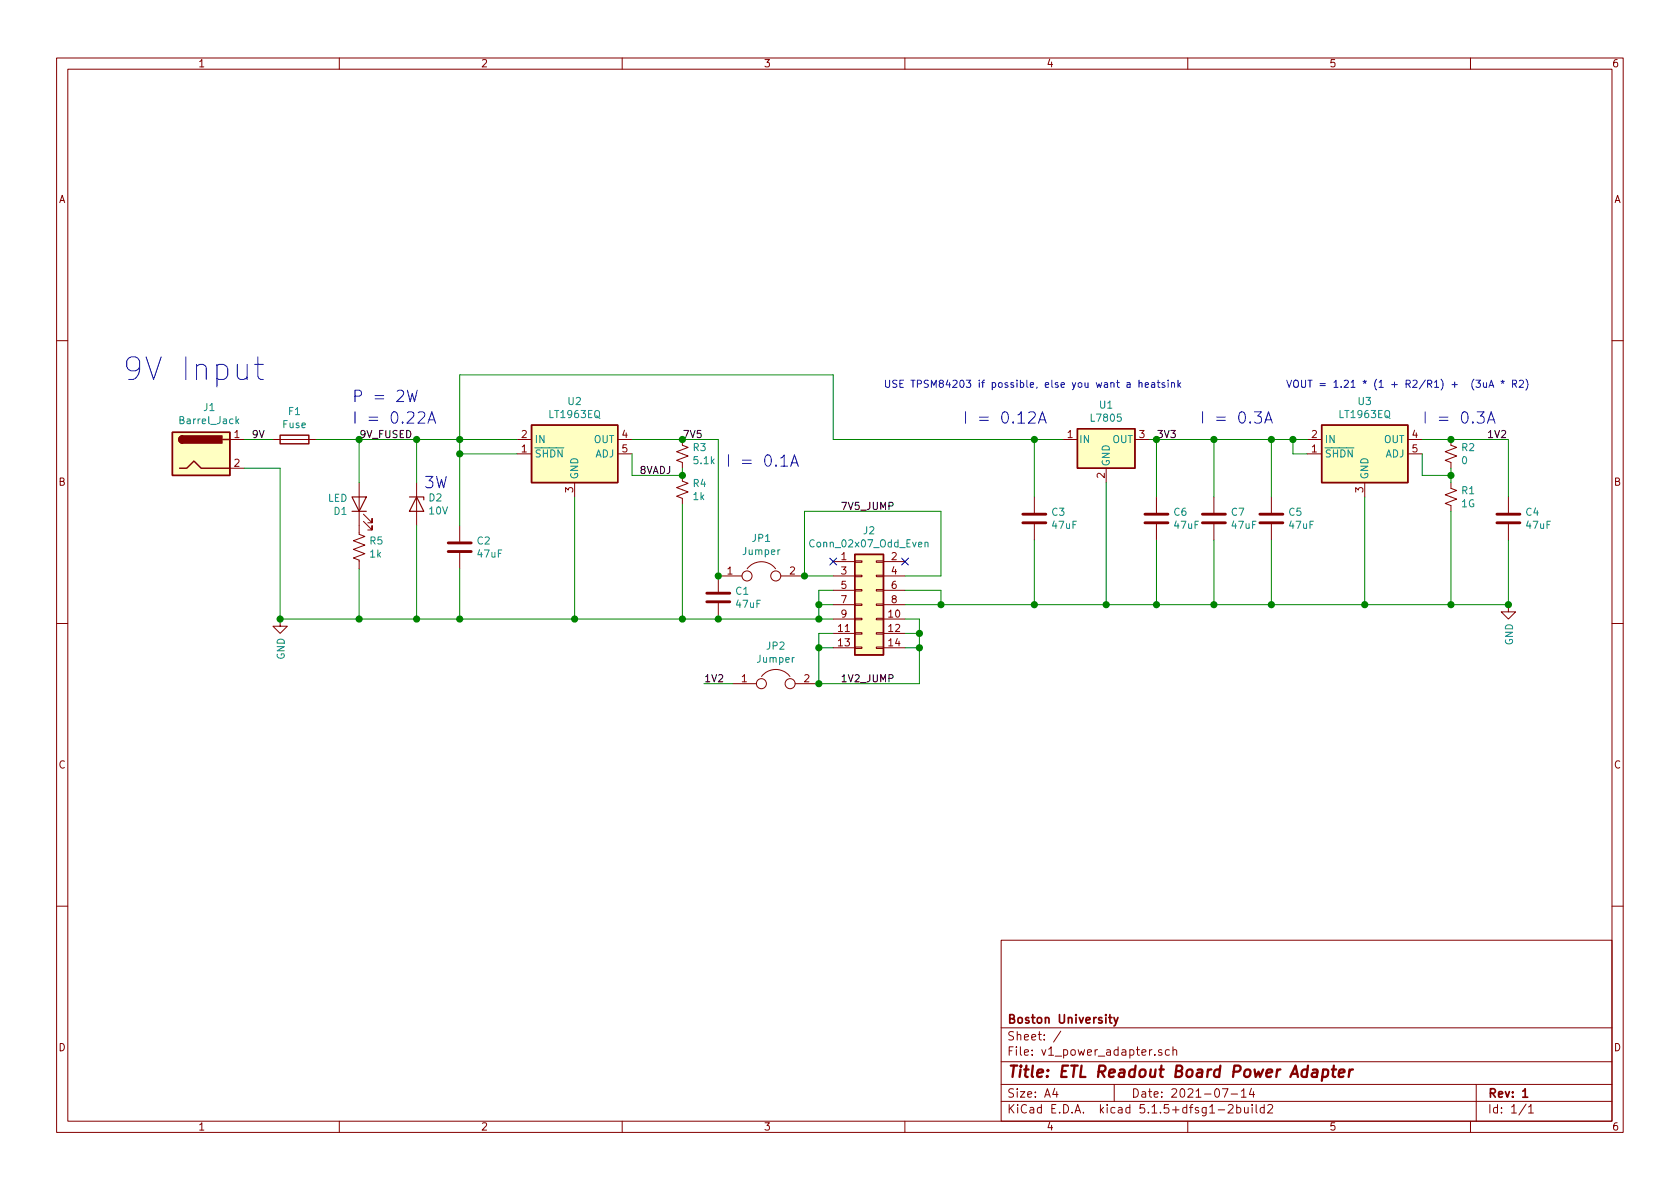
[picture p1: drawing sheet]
EESchema Schematic File Version 4
EELAYER 30 0
EELAYER END
$Descr A4 11693 8268
encoding utf-8
Sheet 1 1
Title "ETL Readout Board Power Adapter"
Date "2021-07-14"
Rev "1"
Comp "Boston University"
Comment1 ""
Comment2 ""
Comment3 ""
Comment4 ""
$EndDescr
$Comp
L Connector_Generic:Conn_02x07_Odd_Even J2
U 1 1
P 6000 4200
F 0 "J2" H 6050 4717 50  0000 C CNN
F 1 "Conn_02x07_Odd_Even" H 6050 4626 50  0000 C CNN
F 2 "Connector_PinSocket_2.54mm:PinSocket_2x07_P2.54mm_Vertical" H 6000 4200 50  0001 C CNN
F 3 "~" H 6000 4200 50  0001 C CNN
F 4 "SFH11-PBPC-D07-ST-BK" H 6000 4200 50  0001 C CNN "PN"
	1    6000 4200
	1    0    0    -1  
$EndComp
Wire Wire Line
	5600 4000 5600 3550
Wire Wire Line
	5600 3550 6550 3550
Wire Wire Line
	6550 3550 6550 4000
Wire Wire Line
	6550 4000 6300 4000
Wire Wire Line
	5800 4100 5700 4100
Wire Wire Line
	5700 4100 5700 4200
Wire Wire Line
	5700 4300 5800 4300
Wire Wire Line
	5800 4200 5700 4200
Connection ~ 5700 4200
Wire Wire Line
	5700 4200 5700 4300
Wire Wire Line
	6300 4100 6550 4100
Wire Wire Line
	6550 4100 6550 4200
Wire Wire Line
	6550 4200 6300 4200
Wire Wire Line
	6300 4300 6400 4300
Wire Wire Line
	6400 4300 6400 4400
Wire Wire Line
	6400 4400 6300 4400
Wire Wire Line
	6400 4400 6400 4500
Wire Wire Line
	6400 4500 6300 4500
Connection ~ 6400 4400
Wire Wire Line
	6400 4500 6400 4750
Wire Wire Line
	6400 4750 5700 4750
Wire Wire Line
	5700 4750 5700 4500
Wire Wire Line
	5700 4400 5800 4400
Connection ~ 6400 4500
Wire Wire Line
	5800 4500 5700 4500
Connection ~ 5700 4500
Wire Wire Line
	5700 4500 5700 4400
Text Label 4900 4750 0    50   ~ 0
1V2
Wire Wire Line
	5000 3050 5000 4000
Connection ~ 5700 4300
$Comp
L Device:LED D1
U 1 1
P 2500 3500
F 0 "D1" V 2447 3578 50  0000 L CNN
F 1 "LED" V 2538 3578 50  0000 L CNN
F 2 "LED_SMD:LED_0603_1608Metric_Pad1.05x0.95mm_HandSolder" H 2500 3500 50  0001 C CNN
F 3 "~" H 2500 3500 50  0001 C CNN
F 4 "LTST-C193KRKT-5A" H 2500 3500 50  0001 C CNN "PN"
	1    2500 3500
	0    -1   -1   0   
$EndComp
Wire Wire Line
	2500 3350 2500 3050
$Comp
L Device:R_US R5
U 1 1
P 2500 3800
F 0 "R5" H 2568 3846 50  0000 L CNN
F 1 "1k" H 2568 3755 50  0000 L CNN
F 2 "Resistor_SMD:R_0603_1608Metric_Pad1.05x0.95mm_HandSolder" V 2540 3790 50  0001 C CNN
F 3 "~" H 2500 3800 50  0001 C CNN
F 4 "RMCF0603JT1K00" H 2500 3800 50  0001 C CNN "PN"
	1    2500 3800
	1    0    0    -1  
$EndComp
Wire Wire Line
	2500 3950 2500 4300
$Comp
L power:GND #PWR01
U 1 1
P 1950 4300
F 0 "#PWR01" H 1950 4050 50  0001 C CNN
F 1 "GND" V 1955 4172 50  0000 R CNN
F 2 "" H 1950 4300 50  0001 C CNN
F 3 "" H 1950 4300 50  0001 C CNN
	1    1950 4300
	1    0    0    -1  
$EndComp
Wire Wire Line
	2200 3050 2500 3050
Wire Wire Line
	1950 4300 2500 4300
Connection ~ 6550 4200
$Comp
L Regulator_Linear:L7805 U1
U 1 1
P 7700 3050
F 0 "U1" H 7700 3292 50  0000 C CNN
F 1 "L7805" H 7700 3201 50  0000 C CNN
F 2 "Package_TO_SOT_THT:TO-220-3_Vertical" H 7725 2900 50  0001 L CIN
F 3 "http://www.st.com/content/ccc/resource/technical/document/datasheet/41/4f/b3/b0/12/d4/47/88/CD00000444.pdf/files/CD00000444.pdf/jcr:content/translations/en.CD00000444.pdf" H 7700 3000 50  0001 C CNN
F 4 "TPSM84203EAB" H 7700 3050 50  0001 C CNN "PN"
	1    7700 3050
	1    0    0    -1  
$EndComp
Text Notes 6150 2700 0    50   ~ 0
USE TPSM84203 if possible, else you want a heatsink
Wire Wire Line
	7700 3350 7700 4200
Connection ~ 7700 4200
Text Label 8050 3050 0    50   ~ 0
3V3
Wire Wire Line
	9900 3050 10100 3050
Wire Wire Line
	10500 3450 10500 3050
$Comp
L Device:D_Zener D2
U 1 1
P 2900 3500
F 0 "D2" V 2854 3579 50  0000 L CNN
F 1 "10V" V 2945 3579 50  0000 L CNN
F 2 "Diode_SMD:D_SMB_Handsoldering" H 2900 3500 50  0001 C CNN
F 3 "~" H 2900 3500 50  0001 C CNN
F 4 "3SMBJ5925B-TP" H 2900 3500 50  0001 C CNN "PN"
	1    2900 3500
	0    1    1    0   
$EndComp
Wire Wire Line
	2900 3650 2900 4300
Wire Wire Line
	2900 3050 2900 3350
NoConn ~ 6300 3900
NoConn ~ 5800 3900
Wire Wire Line
	10500 3750 10500 4200
$Comp
L Device:C C1
U 1 1
P 5000 4150
F 0 "C1" H 5115 4196 50  0000 L CNN
F 1 "47uF" H 5115 4105 50  0000 L CNN
F 2 "Capacitor_SMD:C_1210_3225Metric_Pad1.42x2.65mm_HandSolder" H 5038 4000 50  0001 C CNN
F 3 "~" H 5000 4150 50  0001 C CNN
F 4 "GRM32ER61C476ME15L" H 5000 4150 50  0001 C CNN "PN"
	1    5000 4150
	1    0    0    -1  
$EndComp
$Comp
L Device:C C4
U 1 1
P 10500 3600
F 0 "C4" H 10615 3646 50  0000 L CNN
F 1 "47uF" H 10615 3555 50  0000 L CNN
F 2 "Capacitor_SMD:C_1210_3225Metric_Pad1.42x2.65mm_HandSolder" H 10538 3450 50  0001 C CNN
F 3 "~" H 10500 3600 50  0001 C CNN
F 4 "GRM32ER61C476ME15L" H 10500 3600 50  0001 C CNN "PN"
	1    10500 3600
	1    0    0    -1  
$EndComp
Text Label 10350 3050 0    50   ~ 0
1V2
$Comp
L power:GND #PWR02
U 1 1
P 10500 4200
F 0 "#PWR02" H 10500 3950 50  0001 C CNN
F 1 "GND" V 10505 4072 50  0000 R CNN
F 2 "" H 10500 4200 50  0001 C CNN
F 3 "" H 10500 4200 50  0001 C CNN
	1    10500 4200
	1    0    0    -1  
$EndComp
Connection ~ 10500 4200
$Comp
L Connector:Barrel_Jack J1
U 1 1
P 1400 3150
F 0 "J1" H 1457 3475 50  0000 C CNN
F 1 "Barrel_Jack" H 1457 3384 50  0000 C CNN
F 2 "Connector_BarrelJack:BarrelJack_CUI_PJ-063AH_Horizontal" H 1450 3110 50  0001 C CNN
F 3 "~" H 1450 3110 50  0001 C CNN
F 4 "PJ-063AH" H 1400 3150 50  0001 C CNN "PN"
	1    1400 3150
	1    0    0    -1  
$EndComp
Wire Wire Line
	1700 3050 1900 3050
Wire Wire Line
	1700 3250 1950 3250
Wire Wire Line
	1950 3250 1950 4300
Connection ~ 1950 4300
$Comp
L Device:Fuse F1
U 1 1
P 2050 3050
F 0 "F1" V 1853 3050 50  0000 C CNN
F 1 "Fuse" V 1944 3050 50  0000 C CNN
F 2 "Fuse:Fuse_1206_3216Metric_Pad1.42x1.75mm_HandSolder" V 1980 3050 50  0001 C CNN
F 3 "~" H 2050 3050 50  0001 C CNN
F 4 "1206L035/30WR" H 2050 3050 50  0001 C CNN "PN"
	1    2050 3050
	0    1    1    0   
$EndComp
$Comp
L Device:C C5
U 1 1
P 8850 3600
F 0 "C5" H 8965 3646 50  0000 L CNN
F 1 "47uF" H 8965 3555 50  0000 L CNN
F 2 "Capacitor_SMD:C_1210_3225Metric_Pad1.42x2.65mm_HandSolder" H 8888 3450 50  0001 C CNN
F 3 "~" H 8850 3600 50  0001 C CNN
F 4 "GRM32ER61C476ME15L" H 8850 3600 50  0001 C CNN "PN"
	1    8850 3600
	1    0    0    -1  
$EndComp
Wire Wire Line
	8850 3750 8850 4200
$Comp
L Regulator_Linear:LT1963EQ U3
U 1 1
P 9500 3150
F 0 "U3" H 9500 3517 50  0000 C CNN
F 1 "LT1963EQ" H 9500 3426 50  0000 C CNN
F 2 "Package_TO_SOT_SMD:TO-263-5_TabPin3" H 9500 2700 50  0001 C CNN
F 3 "https://www.analog.com/media/en/technical-documentation/data-sheets/1963fc.pdf" H 9500 2600 50  0001 C CNN
F 4 "LT1963EQ#TRPBF" H 9500 3150 50  0001 C CNN "PN"
	1    9500 3150
	1    0    0    -1  
$EndComp
Wire Wire Line
	9000 3050 9100 3050
Connection ~ 9000 3050
Wire Wire Line
	9100 3150 9000 3150
Wire Wire Line
	9000 3150 9000 3050
Wire Wire Line
	9500 3450 9500 4200
Connection ~ 9500 4200
Wire Wire Line
	9500 4200 10100 4200
Text Notes 8950 2700 0    50   ~ 0
VOUT = 1.21 * (1 + R2/R1) +  (3uA * R2)
$Comp
L Device:R_Small_US R2
U 1 1
P 10100 3150
F 0 "R2" H 10168 3196 50  0000 L CNN
F 1 "0" H 10168 3105 50  0000 L CNN
F 2 "Resistor_SMD:R_0603_1608Metric_Pad1.05x0.95mm_HandSolder" H 10100 3150 50  0001 C CNN
F 3 "~" H 10100 3150 50  0001 C CNN
F 4 "RMCF0603ZT0R00" H 10100 3150 50  0001 C CNN "PN"
	1    10100 3150
	1    0    0    -1  
$EndComp
Connection ~ 10100 3050
Wire Wire Line
	10100 3050 10500 3050
$Comp
L Device:R_Small_US R1
U 1 1
P 10100 3450
F 0 "R1" H 10168 3496 50  0000 L CNN
F 1 "1G" H 10168 3405 50  0000 L CNN
F 2 "Resistor_SMD:R_0603_1608Metric_Pad1.05x0.95mm_HandSolder" H 10100 3450 50  0001 C CNN
F 3 "~" H 10100 3450 50  0001 C CNN
	1    10100 3450
	1    0    0    -1  
$EndComp
Wire Wire Line
	10100 3250 10100 3300
Wire Wire Line
	10100 3300 9900 3300
Wire Wire Line
	9900 3300 9900 3150
Connection ~ 10100 3300
Wire Wire Line
	10100 3300 10100 3350
Wire Wire Line
	10100 3550 10100 4200
Connection ~ 10100 4200
Wire Wire Line
	10100 4200 10500 4200
Connection ~ 2500 3050
Connection ~ 2500 4300
Connection ~ 2900 3050
Connection ~ 2900 4300
Wire Wire Line
	2500 4300 2900 4300
Wire Wire Line
	2500 3050 2900 3050
$Comp
L Regulator_Linear:LT1963EQ U2
U 1 1
P 4000 3150
F 0 "U2" H 4000 3517 50  0000 C CNN
F 1 "LT1963EQ" H 4000 3426 50  0000 C CNN
F 2 "Package_TO_SOT_SMD:TO-263-5_TabPin3" H 4000 2700 50  0001 C CNN
F 3 "https://www.analog.com/media/en/technical-documentation/data-sheets/1963fc.pdf" H 4000 2600 50  0001 C CNN
F 4 "LT1963EQ#TRPBF" H 4000 3150 50  0001 C CNN "PN"
	1    4000 3150
	1    0    0    -1  
$EndComp
$Comp
L Device:R_Small_US R3
U 1 1
P 4750 3150
F 0 "R3" H 4818 3196 50  0000 L CNN
F 1 "5.1k" H 4818 3105 50  0000 L CNN
F 2 "Resistor_SMD:R_0603_1608Metric_Pad1.05x0.95mm_HandSolder" H 4750 3150 50  0001 C CNN
F 3 "~" H 4750 3150 50  0001 C CNN
F 4 "RMCF0603FT5K10" H 4750 3150 50  0001 C CNN "PN"
	1    4750 3150
	1    0    0    -1  
$EndComp
$Comp
L Device:R_Small_US R4
U 1 1
P 4750 3400
F 0 "R4" H 4818 3446 50  0000 L CNN
F 1 "1k" H 4818 3355 50  0000 L CNN
F 2 "Resistor_SMD:R_0603_1608Metric_Pad1.05x0.95mm_HandSolder" H 4750 3400 50  0001 C CNN
F 3 "~" H 4750 3400 50  0001 C CNN
F 4 "RMCF0603JT1K00" H 4750 3400 50  0001 C CNN "PN"
	1    4750 3400
	1    0    0    -1  
$EndComp
Wire Wire Line
	4400 3300 4400 3150
Wire Wire Line
	2900 4300 3200 4300
Wire Wire Line
	2900 3050 3200 3050
Wire Wire Line
	3600 3150 3200 3150
Wire Wire Line
	3200 3150 3200 3050
Connection ~ 3200 3050
Wire Wire Line
	3200 3050 3600 3050
Wire Wire Line
	4000 3450 4000 4300
Connection ~ 4000 4300
Text Label 4750 3050 0    50   ~ 0
7V5
Text Label 1750 3050 0    50   ~ 0
9V
$Comp
L Device:C C2
U 1 1
P 3200 3800
F 0 "C2" H 3315 3846 50  0000 L CNN
F 1 "47uF" H 3315 3755 50  0000 L CNN
F 2 "Capacitor_SMD:C_1210_3225Metric_Pad1.42x2.65mm_HandSolder" H 3238 3650 50  0001 C CNN
F 3 "~" H 3200 3800 50  0001 C CNN
F 4 "GRM32ER61C476ME15L" H 3200 3800 50  0001 C CNN "PN"
	1    3200 3800
	1    0    0    -1  
$EndComp
Wire Wire Line
	3200 3650 3200 3150
Connection ~ 3200 3150
Wire Wire Line
	3200 3950 3200 4300
Connection ~ 3200 4300
Wire Wire Line
	3200 4300 4000 4300
Wire Wire Line
	8850 3050 8850 3450
Text Label 2500 3050 0    50   ~ 0
9V_FUSED
Text Label 4450 3300 0    50   ~ 0
8VADJ
Connection ~ 4750 3050
Wire Wire Line
	4750 3050 5000 3050
Wire Wire Line
	4750 3250 4750 3300
Wire Wire Line
	4400 3050 4750 3050
Connection ~ 4750 3300
Wire Wire Line
	4750 3500 4750 4300
Connection ~ 4750 4300
Wire Wire Line
	4750 4300 5000 4300
Wire Wire Line
	4000 4300 4750 4300
Wire Wire Line
	4400 3300 4750 3300
$Comp
L Device:C C3
U 1 1
P 7200 3600
F 0 "C3" H 7315 3646 50  0000 L CNN
F 1 "47uF" H 7315 3555 50  0000 L CNN
F 2 "Capacitor_SMD:C_1210_3225Metric_Pad1.42x2.65mm_HandSolder" H 7238 3450 50  0001 C CNN
F 3 "~" H 7200 3600 50  0001 C CNN
F 4 "GRM32ER61C476ME15L" H 7200 3600 50  0001 C CNN "PN"
	1    7200 3600
	1    0    0    -1  
$EndComp
Wire Wire Line
	7200 3050 7200 3450
Wire Wire Line
	7200 3750 7200 4200
Connection ~ 7200 3050
Wire Wire Line
	7200 3050 7400 3050
Connection ~ 7200 4200
Wire Wire Line
	7200 4200 7700 4200
Wire Wire Line
	7700 4200 8050 4200
Wire Wire Line
	8000 3050 8050 3050
$Comp
L Device:C C6
U 1 1
P 8050 3600
F 0 "C6" H 8165 3646 50  0000 L CNN
F 1 "47uF" H 8165 3555 50  0000 L CNN
F 2 "Capacitor_SMD:C_1210_3225Metric_Pad1.42x2.65mm_HandSolder" H 8088 3450 50  0001 C CNN
F 3 "~" H 8050 3600 50  0001 C CNN
F 4 "GRM32ER61C476ME15L" H 8050 3600 50  0001 C CNN "PN"
	1    8050 3600
	1    0    0    -1  
$EndComp
Wire Wire Line
	8050 3750 8050 4200
Wire Wire Line
	8050 3050 8050 3450
Text Notes 850  2650 0    157  ~ 0
9V Input
Text Notes 9900 2950 0    79   ~ 0
I = 0.3A
Text Notes 5050 3250 0    79   ~ 0
I = 0.1A
Wire Wire Line
	3200 3050 3200 2600
Wire Wire Line
	3200 2600 5800 2600
Wire Wire Line
	5800 2600 5800 3050
Wire Wire Line
	6550 4200 7200 4200
Wire Wire Line
	5800 3050 7200 3050
Connection ~ 5000 4300
Wire Wire Line
	5000 4300 5700 4300
Text Notes 8350 2950 0    79   ~ 0
I = 0.3A
Text Notes 6700 2950 0    79   ~ 0
I = 0.12A
Text Notes 2450 2950 0    79   ~ 0
I = 0.22A
Text Notes 2450 2800 0    79   ~ 0
P = 2W
Text Notes 2950 3400 0    79   ~ 0
3W
Connection ~ 8050 3050
Connection ~ 8050 4200
Wire Wire Line
	8050 3050 8450 3050
Wire Wire Line
	8050 4200 8450 4200
$Comp
L Device:C C7
U 1 1
P 8450 3600
F 0 "C7" H 8565 3646 50  0000 L CNN
F 1 "47uF" H 8565 3555 50  0000 L CNN
F 2 "Capacitor_SMD:C_1210_3225Metric_Pad1.42x2.65mm_HandSolder" H 8488 3450 50  0001 C CNN
F 3 "~" H 8450 3600 50  0001 C CNN
F 4 "GRM32ER61C476ME15L" H 8450 3600 50  0001 C CNN "PN"
	1    8450 3600
	1    0    0    -1  
$EndComp
Wire Wire Line
	8450 3750 8450 4200
Wire Wire Line
	8450 3050 8450 3450
Connection ~ 8450 3050
Connection ~ 8450 4200
Connection ~ 8850 3050
Wire Wire Line
	8850 3050 9000 3050
Connection ~ 8850 4200
Wire Wire Line
	8850 4200 9500 4200
Wire Wire Line
	8450 3050 8850 3050
Wire Wire Line
	8450 4200 8850 4200
$Comp
L Device:Jumper JP2
U 1 1
P 5400 4750
F 0 "JP2" H 5400 5014 50  0000 C CNN
F 1 "Jumper" H 5400 4923 50  0000 C CNN
F 2 "Connector_PinHeader_2.54mm:PinHeader_1x02_P2.54mm_Vertical" H 5400 4750 50  0001 C CNN
F 3 "~" H 5400 4750 50  0001 C CNN
	1    5400 4750
	1    0    0    -1  
$EndComp
Connection ~ 5700 4750
Wire Wire Line
	5100 4750 4900 4750
$Comp
L Device:Jumper JP1
U 1 1
P 5300 4000
F 0 "JP1" H 5300 4264 50  0000 C CNN
F 1 "Jumper" H 5300 4173 50  0000 C CNN
F 2 "Connector_PinHeader_2.54mm:PinHeader_1x02_P2.54mm_Vertical" H 5300 4000 50  0001 C CNN
F 3 "~" H 5300 4000 50  0001 C CNN
	1    5300 4000
	1    0    0    -1  
$EndComp
Connection ~ 5000 4000
Connection ~ 5600 4000
Wire Wire Line
	5600 4000 5800 4000
Text Label 5850 4750 0    50   ~ 0
1V2_JUMP
Text Label 5850 3550 0    50   ~ 0
7V5_JUMP
$EndSCHEMATC
